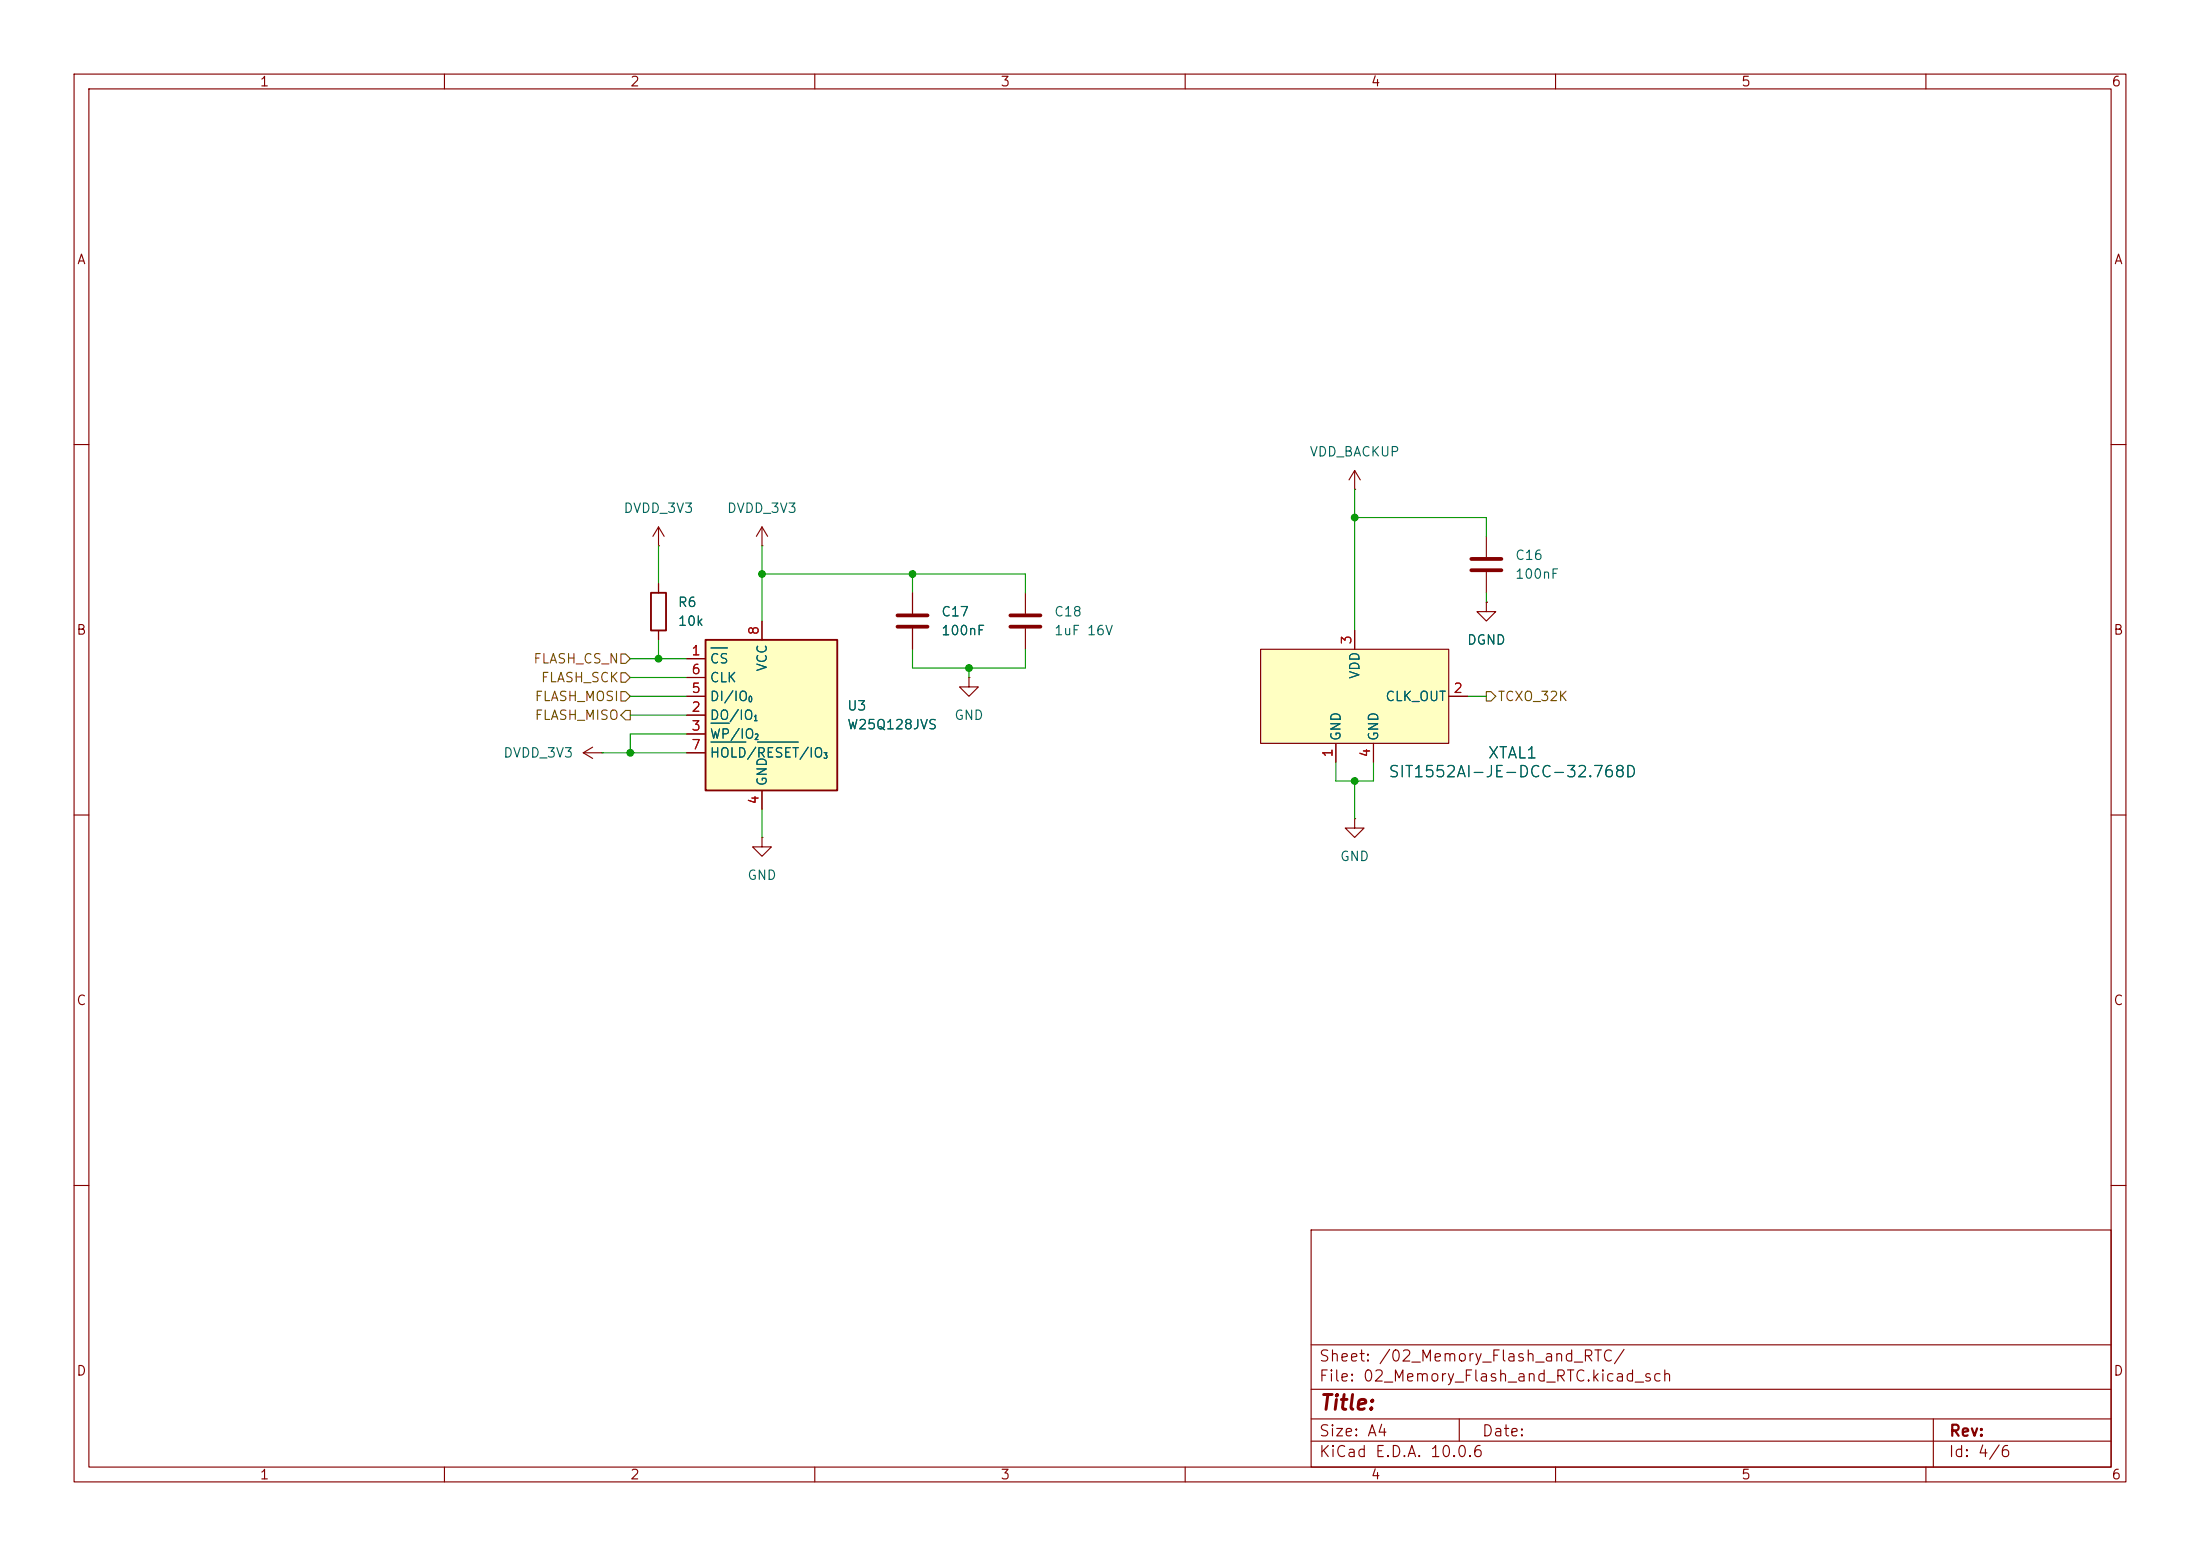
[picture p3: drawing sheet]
<svg xmlns="http://www.w3.org/2000/svg" width="297mm" height="210mm" viewBox="0 0 297 210" stroke-linecap="round" stroke-linejoin="round" font-family="sans-serif">
<g fill="none" stroke="#840000" stroke-width=".15">
<path d="M10 10h277v190h-277zM12 12h273v186h-273zM60 10v2M110 10v2M160 10v2M210 10v2M260 10v2M10 60h2M88.9 73.7h.1M88.9 71.1l-.8 1.3M88.9 71.1l.8 1.3M88.9 71.1v2.6"/>
<path d="M88.9 78.7v1.3M102.9 73.7h.1M102.9 71.1l-.8 1.3M102.9 71.1l.7 1.3M102.9 71.1v2.6M285 60h2M88.9 85.1v1.3M10 110h2M285 110h2M10 160h2M177 166h108v32h-108zM285 160h2"/>
<path d="M60 198v2M110 198v2M160 198v2M177 194.5h108M177 191.5h108M177 187.5h108M177 181.5h108M197 191.5v3M210 198v2M260 198v2M261 191.5v6.5"/>
</g>
<path d="M87.9 80h2v5.1h-2z" fill="none" stroke="#840000" stroke-width=".25"/>
<path d="M95.2 86.4h17.8v20.3h-17.8z" fill="#ffffc2"/>
<path d="M95.2 86.4h17.8v20.3h-17.8z" fill="none" stroke="#840000" stroke-width=".25"/>
<g fill="none" stroke="#840000" stroke-width=".15">
<path d="M182.9 66h.1M182.9 63.5l-.8 1.3M182.9 63.5l.7 1.3M182.9 63.5v2.5M200.7 72.4v2.8M200.7 77.2v2.8M92.7 88.9h2.5M92.7 96.5h2.5M92.7 99.1h2.5M92.7 94h2.5M92.7 91.4h2.5M102.9 83.8v2.6"/>
<path d="M123.2 80v2.8M123.2 84.8v2.8M130.8 91.4v1.3h1.3l-1.3 1.3-1.3-1.3h1.3M130.8 91.4h.1M138.4 80v2.8M138.4 84.8v2.8M200.7 81.3v1.3h1.2l-1.2 1.2-1.3-1.2h1.3M200.7 81.3h.1M78.7 101.6h2.6M78.7 101.6l1.3 .8M80 100.8l-1.3 .8M81.3 101.6h.1"/>
<path d="M92.7 101.6h2.5M102.9 113v1.3h1.2l-1.2 1.3-1.3-1.3h1.3M102.9 113h.1M102.9 106.7v2.5M182.9 110.5v1.3h1.2l-1.2 1.2-1.3-1.2h1.3M182.9 110.5h.1"/>
</g>
<path d="M96 87.5h2.2M96 97.6h2.5M96 100.2h4.7M102.3 100.2h5.5" fill="none" stroke="#006464" stroke-width=".15"/>
<path d="M198.6 75.4h4.1M198.6 77h4.1M121.2 83.1h4M121.2 84.6h4M136.4 83.1h4.1M136.4 84.6h4.1" fill="none" stroke="#840000" stroke-width=".51"/>
<path d="M170.2 87.6h25.4v12.7h-25.4z" fill="#ffffc2"/>
<g fill="none" stroke="#840000" stroke-width=".15">
<path d="M88.9 78.7v1.3M88.9 85.1v1.3M92.7 94h2.5M92.7 88.9h2.5M92.7 96.5h2.5M92.7 99.1h2.5M92.7 91.4h2.5M102.9 83.8v2.6M123.2 80v2.8M123.2 84.8v2.8M170.2 87.6h25.4v12.7h-25.4zM182.9 85.1v2.5"/>
<path d="M195.6 94h2.5M200.7 81.3h.1M92.7 101.6h2.5M102.9 106.7v2.5M180.3 100.3v2.6M185.4 100.3v2.6"/>
</g>
<path d="M83.8 93.3h.7l.6 .7-.6 .6h-.7zM83.8 90.8h.7l.6 .6-.6 .7h-.7zM83.8 88.3h.7l.6 .6-.6 .6h-.7zM84.5 95.9h.6v1.3h-.6l-.7-.7zM200.7 93.3h.6l.6 .7-.6 .6h-.6z" fill="none" stroke="#725600" stroke-width=".15"/>
<g fill="none" stroke="#009600" stroke-width=".15">
<path d="M88.9 73.7v5M102.9 73.7v10.1M102.9 77.5h35.5v2.5M123.2 77.5v2.5M182.9 69.9h17.8v2.5M182.9 66v19.1M85.1 96.5h7.6M85.1 94h7.6M85.1 88.9h7.6M85.1 91.4h7.6M88.9 86.4v2.5M92.7 99.1h-7.6v2.5"/>
<path d="M123.2 87.6v2.6h15.2v-2.6M130.8 90.2v1.2M198.1 94h2.6M200.7 80v1.3M81.3 101.6h11.4M102.9 109.2v3.8M180.3 102.9v2.5h5.1v-2.5M182.9 105.4v5.1"/>
</g>
<path d="M96 87.5h2.2M96 97.6h2.5M96 100.2h4.7M102.3 100.2h5.5" fill="none" stroke="#006464" stroke-width=".15"/>
<g fill="#009600" stroke="#009600" stroke-width=".14">
<circle cx="88.9" cy="88.9" r=".46"/>
<circle cx="85.1" cy="101.6" r=".46"/>
<circle cx="102.9" cy="77.5" r=".46"/>
<circle cx="123.2" cy="77.5" r=".46"/>
<circle cx="130.8" cy="90.2" r=".46"/>
<circle cx="182.9" cy="69.9" r=".46"/>
<circle cx="182.9" cy="105.4" r=".46"/>
</g>
<text font-size="2" fill="#840000" x="178" y="190.8">Title:</text>
<g font-size="1.5" fill="#006464">
<text x="187.3" y="105.3">SIT1552AI-JE-DCC-32.768D</text>
<text x="200.8" y="102.8">XTAL1</text>
</g>
<g font-size="1.5" fill="#840000">
<text x="178" y="184.1">Sheet: /02_Memory_Flash_and_RTC/</text>
<text x="178" y="186.8">File: 02_Memory_Flash_and_RTC.kicad_sch</text>
<text x="178" y="197">KiCad E.D.A. 10.0.6</text>
<text x="178" y="194.2">Size: A4</text>
<text x="200" y="194.2">Date:</text>
<text x="263" y="197">Id: 4/6</text>
<text x="263" y="194.2">Rev:</text>
</g>
<g font-size="1.3" fill="#840000">
<text x="35" y="12">1</text>
<text x="85" y="12">2</text>
<text x="135" y="12">3</text>
<text x="185" y="12">4</text>
<text x="235" y="12">5</text>
<text x="285" y="12">6</text>
<text x="10.3" y="36">A</text>
<text x="285.3" y="36">A</text>
<text x="10.2" y="86">B</text>
<text x="285.2" y="86">B</text>
<text x="10.2" y="136">C</text>
<text x="285.2" y="136">C</text>
<text x="10.2" y="186">D</text>
<text x="285.2" y="186">D</text>
<text x="35" y="200">1</text>
<text x="85" y="200">2</text>
<text x="135" y="200">3</text>
<text x="185" y="200">4</text>
<text x="235" y="200">5</text>
<text x="285" y="200">6</text>
</g>
<g font-size="1.3" fill="#006464">
<text x="176.7" y="61.9">VDD_BACKUP</text>
<text x="84.1" y="69.5">DVDD_3V3</text>
<text x="98.1" y="69.5">DVDD_3V3</text>
<text x="204.5" y="75.9">C16</text>
<text x="91.4" y="82.2">R6</text>
<text x="127" y="83.5">C17</text>
<text x="142.2" y="83.5">C18</text>
<text x="204.5" y="78.4">100nF</text>
<text x="91.4" y="84.8">10k</text>
<text x="95.7" y="89.9">CS</text>
<text x="127" y="86.1">100nF</text>
<text x="142.2" y="86.1">1uF 16V</text>
<text x="198" y="87.3">DGND</text>
<text x="95.7" y="94.9">DI/IO</text>
<text x="95.7" y="92.4">CLK</text>
<text x="103.8" y="90.7" transform="rotate(-90 103.8 90.7)">VCC</text>
<text x="183.8" y="91.7" transform="rotate(-90 183.8 91.7)">VDD</text>
<text x="186.9" y="94.9">CLK_OUT</text>
<text x="95.7" y="97.5">DO/IO</text>
<text x="95.7" y="100">WP/IO</text>
<text x="114.3" y="96.2">U3</text>
<text x="114.3" y="98.8">W25Q128JVS</text>
<text x="128.7" y="97.5">GND</text>
<text x="181.3" y="100.1" transform="rotate(-90 181.3 100.1)">GND</text>
<text x="186.4" y="100.1" transform="rotate(-90 186.4 100.1)">GND</text>
<text x="67.9" y="102.6">DVDD_3V3</text>
<text x="95.7" y="102.6">HOLD/RESET/IO</text>
<text x="103.8" y="106.2" transform="rotate(-90 103.8 106.2)">GND</text>
<text x="100.8" y="119.1">GND</text>
<text x="180.8" y="116.5">GND</text>
</g>
<g font-size="1.3" fill="#725600">
<text x="71.9" y="89.9">FLASH_CS_N</text>
<text x="72.1" y="94.9">FLASH_MOSI</text>
<text x="72.9" y="92.4">FLASH_SCK</text>
<text x="202.1" y="94.9">TCXO_32K</text>
<text x="72.1" y="97.5">FLASH_MISO</text>
</g>
<g font-size="1.3" fill="#a90000">
<text x="93.2" y="88.8">1</text>
<text x="102.7" y="85.8" transform="rotate(-90 102.7 85.8)">8</text>
<text x="182.7" y="87.1" transform="rotate(-90 182.7 87.1)">3</text>
<text x="93.2" y="93.8">5</text>
<text x="93.2" y="91.3">6</text>
<text x="196.1" y="93.8">2</text>
<text x="93.2" y="96.4">2</text>
<text x="93.2" y="98.9">3</text>
<text x="93.2" y="101.5">7</text>
<text x="180.2" y="102.3" transform="rotate(-90 180.2 102.3)">1</text>
<text x="185.3" y="102.3" transform="rotate(-90 185.3 102.3)">4</text>
<text x="102.7" y="108.7" transform="rotate(-90 102.7 108.7)">4</text>
</g>
<g font-size=".8" fill="#006464">
<text x="100.9" y="95">0</text>
<text x="101.7" y="97.5">1</text>
<text x="101.8" y="100">2</text>
<text x="111.1" y="102.6">3</text>
</g>
</svg>
